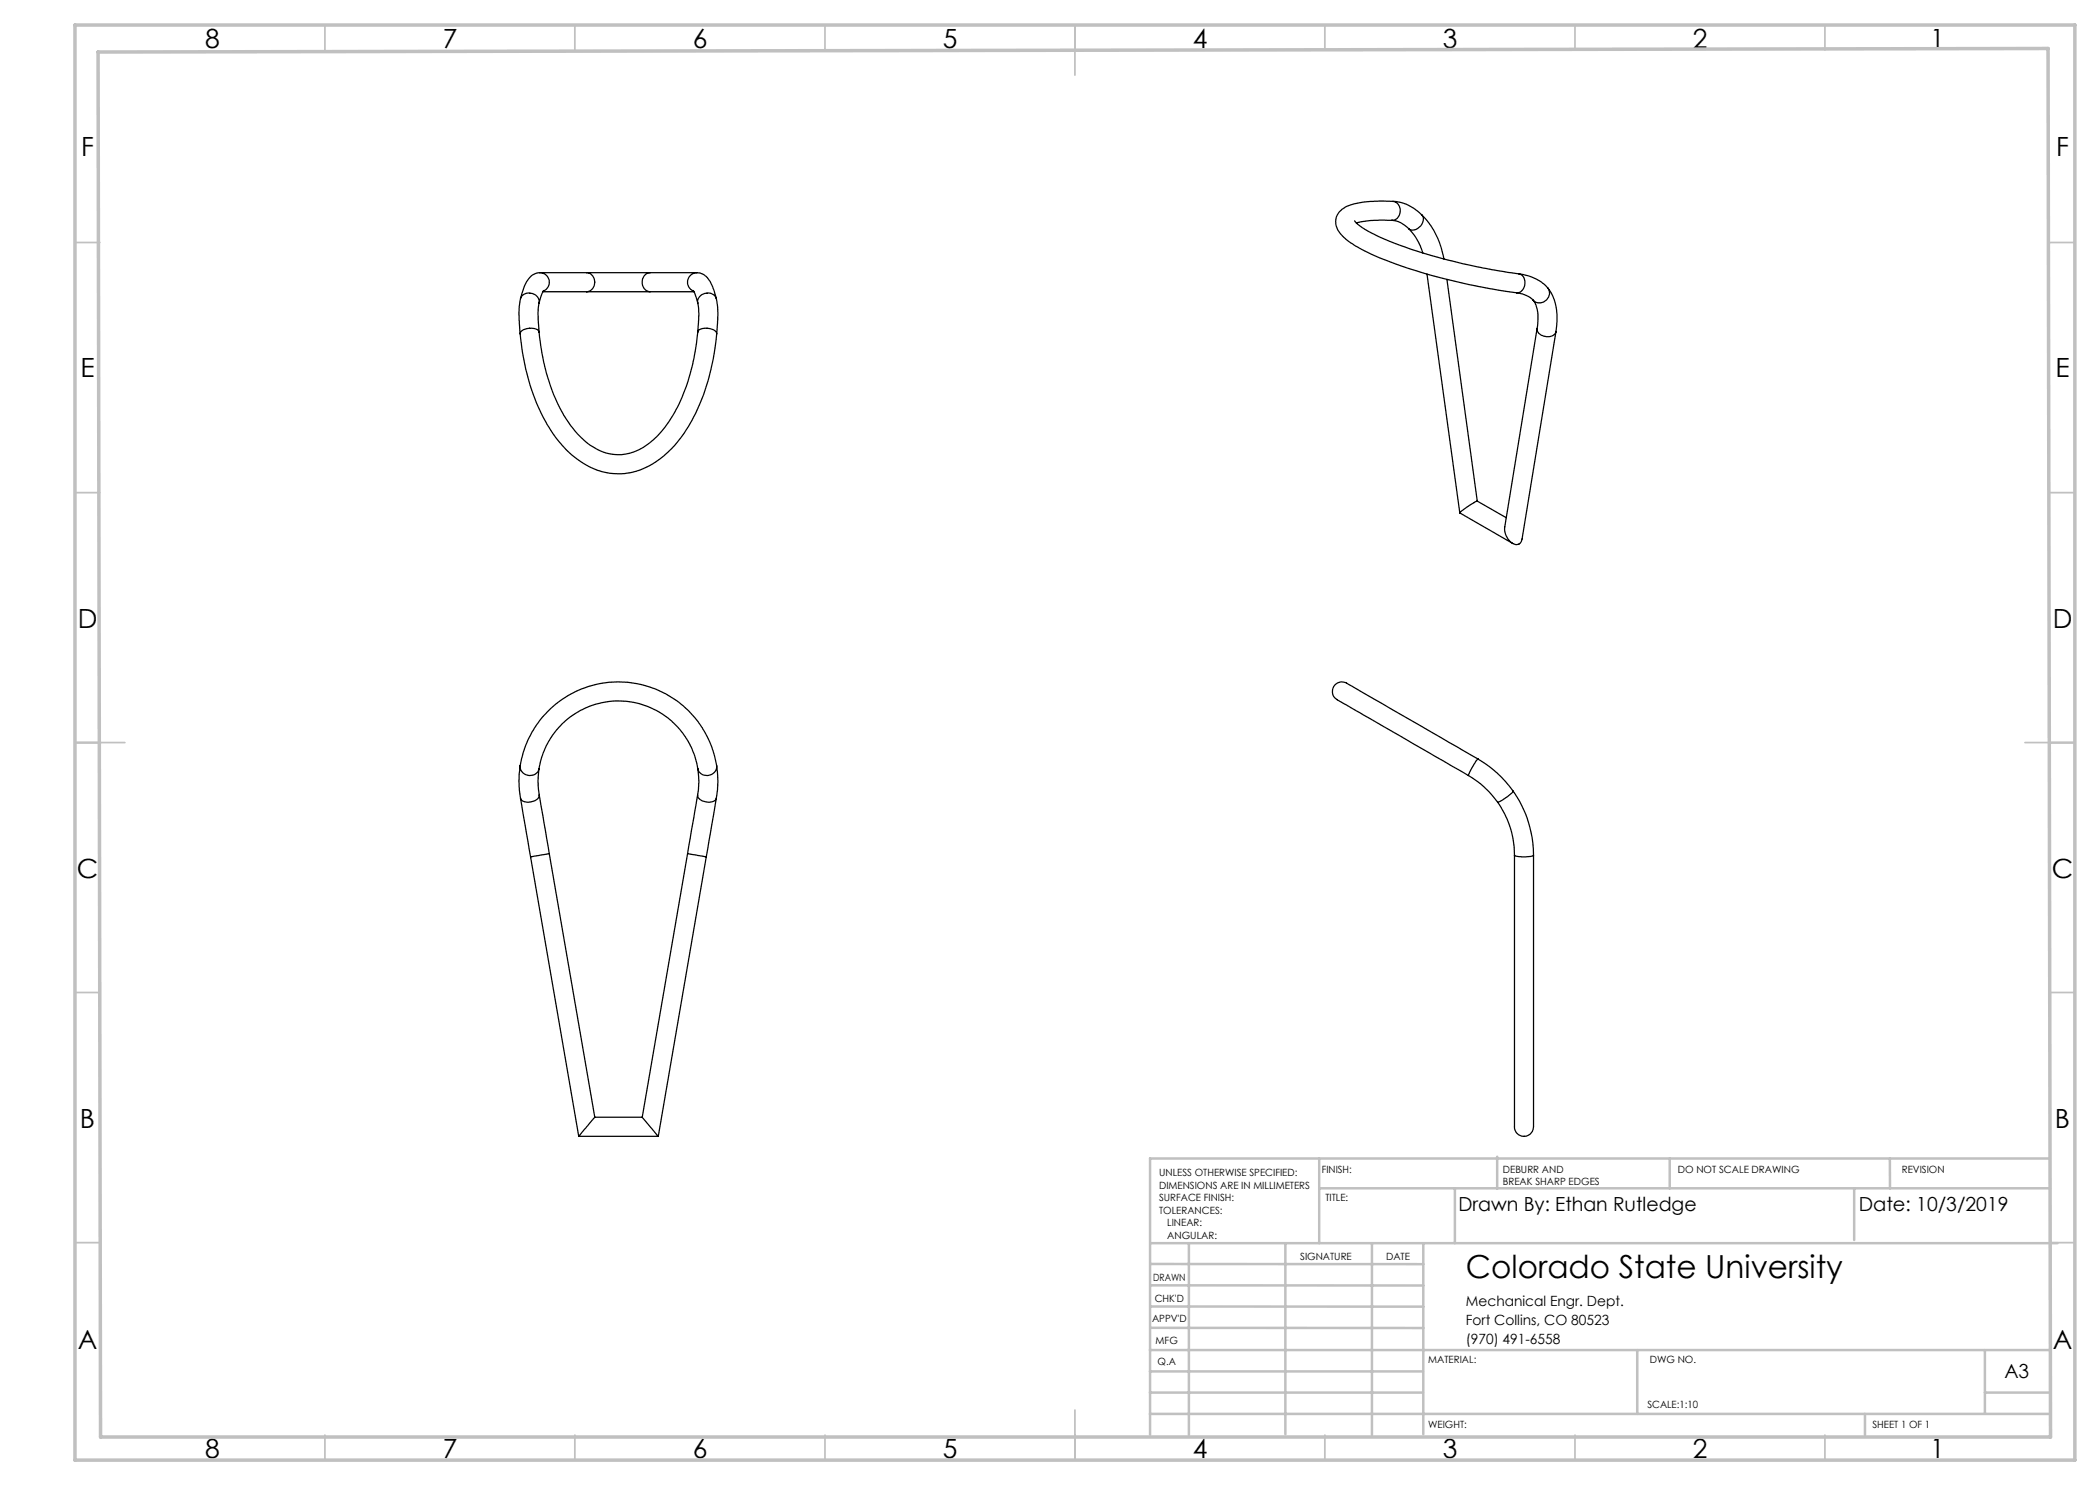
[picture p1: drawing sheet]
<svg xmlns="http://www.w3.org/2000/svg" width="420mm" height="297mm" viewBox="0 0 420 297" stroke-linecap="round" stroke-linejoin="round" font-family="sans-serif">
<g fill="none" stroke="#c0c0c0" stroke-width=".35">
<path d="M65 5v5M115 5v5M165 5v5M215 5v10M265 5v5M315 5v5M365 5v5M15 48.5h5M410 48.5h5M15 98.5h5M410 98.5h5M15 148.5h10"/>
<path d="M405 148.5h10M15 198.5h5M410 198.5h5M15 248.5h5M410 248.5h5M65 287v5M115 287v5M165 287v5M215 282v10M265 287v5M315 287v5M365 287v5"/>
</g>
<g fill="none" stroke="#c0c0c0" stroke-width=".5">
<path d="M263.8 231.7v16.9M263.8 237.7h146.2M291 237.7v10.9M299.4 231.3v6.4M333.9 231.7v6M370.8 237.7v10.3M378 231.7v6M410 231.7h-180v55.2M230.1 248.6h181.4M230.1 257.1h54.6M230.1 252.8h54.6M237.8 248.8v38.2"/>
<path d="M257.1 248.6v38.2M274.4 248.8v38.2M284.7 248.6v38.2M230 278.5h54.6M230 274.3h54.6M230 270h180M230 265.6h54.7M230.1 261.3h54.6M327.4 270v12.8M397 278.5h13M397 270v12.8M230 282.8h180"/>
<path d="M373 282.8v4.2"/>
</g>
<path d="M15 5h400v287h-400zM19.6 10.4l390-.7 .5 277.7h-390z" fill="none" stroke="#c0c0c0" stroke-width=".7"/>
<g fill="none" stroke="#000" stroke-width=".25">
<path d="M104.1 59.7a25.4 25.4 0 0 0-.1 7.1M104.1 59.7a1.95 1.95 0 0 1 2.2-1 1.95 1.95 0 0 1 1.5 1.9M108 54.5a3.5 3.5 0 0 0-3.1 2.6l-.8 2.6M108 54.5a1.9 1.9 0 0 1 1.8 1.6 1.9 1.9 0 0 1-1.1 2.1M108 54.5h31.4M108.6 58.3h30.2M108.7 58.1l-.9 2.5M117.3 54.5a1.93 1.93 0 0 1 1.7 1.9 1.93 1.93 0 0 1-1.7 1.9M130 54.5a1.94 1.94 0 0 0-1.6 1.9 1.94 1.94 0 0 0 1.6 1.9M138.6 58.1l1 2.5M139.4 54.5a3.5 3.5 0 0 1 3 2.5l.9 2.7M139.4 54.5a1.9 1.9 0 0 0-1.9 1.6 1.9 1.9 0 0 0 1.2 2.1"/>
<path d="M143.3 59.7a25.4 25.4 0 0 1 0 7.1M143.3 59.7a1.95 1.95 0 0 0-2.2-1 1.95 1.95 0 0 0-1.5 1.9M270.9 44.2a11.7 11.7 0 0 0 4.5 3 109 109 0 0 0 26.3 7.3l2.1 .3M278.4 44.1h-4.2l-2.9 .5M278.4 44.1a5.2 5.2 0 0 1 3.3 1.6M278.6 40.3l-3.3-.1a14.7 14.7 0 0 0-6.4 1.4 3.3 3.3 0 0 0-.5 5.5 21 21 0 0 0 6.6 4 119.8 119.8 0 0 0 28.3 7.5M278.6 40.3a8.2 8.2 0 0 1 5.7 2.7M278.6 40.3a1.92 1.92 0 0 1 1.4 1.9 1.92 1.92 0 0 1-1.6 1.9M281.7 45.7a11.6 11.6 0 0 1 2.9 4.9M284.3 43a15.6 15.6 0 0 1 4.5 8.8M284.3 43a2.03 2.03 0 0 1-1.3 3h-.7l-.6-.3M285.4 54.8l6.6 47.8"/>
<path d="M289.4 55.9l6.1 44.3M303.3 58.6a5.4 5.4 0 0 1 3.3 1.4M303.8 54.8a8.8 8.8 0 0 1 5.8 2.8M303.8 54.8a2.05 2.05 0 0 1 .4 3.5l-.9 .3M309.6 57.6a11.2 11.2 0 0 1 1.6 8.8M309.6 57.6a1.92 1.92 0 0 1-.4 2.5 1.92 1.92 0 0 1-2.6-.1M104 66.8a41.7 41.7 0 0 0 7.2 20.7 16.7 16.7 0 0 0 9.5 6.9 13.5 13.5 0 0 0 12.8-3.9 32.2 32.2 0 0 0 8.6-16.3l.7-3.3 .5-4.1M107.8 66.4a39.1 39.1 0 0 0 6.3 18.7 12.9 12.9 0 0 0 8.9 5.8 10.5 10.5 0 0 0 8.4-3.6 32.2 32.2 0 0 0 7.6-17l.6-3.9M107.8 60.6l-.2 2 .2 3.8M107.8 66.4a1.57 1.57 0 0 0-1.9-.8 1.69 1.69 0 0 0-1.9 1.2M139.6 60.6l.2 2-.2 3.8M139.6 66.4a1.57 1.57 0 0 1 1.8-.8 1.69 1.69 0 0 1 1.9 1.2"/>
<path d="M306.6 60a6.8 6.8 0 0 1 .9 5.2l-.1 .6M307.4 65.8l-6.4 39.6a3.3 3.3 0 0 0 2.3 3.5 1.13 1.13 0 0 0 1.1-1.1l6.8-41.4M307.4 65.8a1.59 1.59 0 0 0 1.6 1.5 1.66 1.66 0 0 0 2.2-.9M292 102.6l10.5 6.1M295.5 100.2l-2.3 1.3-1.2 1.1M295.5 100.2l5.7 3.3M104 153.1a19.9 19.9 0 0 1 19.7-16.7 19.9 19.9 0 0 1 19.6 16.7M104 153.1v.6a21.2 21.2 0 0 0 .1 5.9M104 153.1a1.93 1.93 0 0 0 1.7 2 1.93 1.93 0 0 0 2.1-1.4M104.1 159.6l2 11.8M107.8 153.7a16.1 16.1 0 0 1 15.9-13.5 16.1 16.1 0 0 1 15.9 13.5M107.8 153.7a15.1 15.1 0 0 0 0 5.3"/>
<path d="M107.8 159l2.1 11.7M107.8 159a1.56 1.56 0 0 1-1.6 1.4 1.67 1.67 0 0 1-2.1-.8M139.5 159l-2 11.7M139.5 159a1.72 1.72 0 0 0 1.9 1.4 1.58 1.58 0 0 0 1.9-.8M139.6 153.7a15 15 0 0 1-.1 5.3M143.3 159.6l-2 11.8M143.3 153.1a18.7 18.7 0 0 1 0 6.5M143.3 153.1a1.93 1.93 0 0 1-1.6 2 1.93 1.93 0 0 1-2.1-1.4M293.7 155.1l2.4 1.7a19.7 19.7 0 0 1 3.4 3.6M295.6 151.8a22.8 22.8 0 0 1 7 6.4M295.6 151.8l-25.5-14.7a2.15 2.15 0 0 0-3.5 .4 2.1 2.1 0 0 0 1.4 2.8l25.7 14.8M295.6 151.8l-1.2 1.7-.7 1.6"/>
<path d="M302.6 158.2a22.5 22.5 0 0 1 4.1 12.9M302.6 158.2a7.1 7.1 0 0 1-3.1 2.2M106.1 171.4l9.6 55.9M109.9 170.7l-3.8 .7M109.9 170.7l9.1 52.7M137.5 170.7l3.8 .7M137.5 170.7l-9.1 52.7M141.3 171.4l-9.6 55.9M299.5 160.4a18.3 18.3 0 0 1 3.4 10.7M302.9 171.1v54.3a1.91 1.91 0 0 0 1.9 1.9 1.91 1.91 0 0 0 1.9-1.9v-54.3M302.9 171.1a5.8 5.8 0 0 0 3.8 0M115.7 227.3h16"/>
<path d="M119 223.4l-3.3 3.9M119 223.4h9.4M128.4 223.4l3.3 3.9"/>
</g>
<text font-size="6.3" x="293.2" y="255.5">Colorado State University</text>
<g font-size="5.3">
<text x="41" y="9.5">8</text>
<text x="88.5" y="9.5">7</text>
<text x="138.5" y="9.5">6</text>
<text x="188.5" y="9.5">5</text>
<text x="238.5" y="9.5">4</text>
<text x="288.5" y="9.5">3</text>
<text x="338.5" y="9.5">2</text>
<text x="386" y="9.5">1</text>
<text x="16.2" y="31.2">F</text>
<text x="411.2" y="31.2">F</text>
<text x="16.1" y="75.5">E</text>
<text x="411.1" y="75.5">E</text>
<text x="15.5" y="125.5">D</text>
<text x="410.5" y="125.5">D</text>
<text x="15.4" y="175.5">C</text>
<text x="410.4" y="175.5">C</text>
<text x="16" y="225.5">B</text>
<text x="411" y="225.5">B</text>
<text x="15.5" y="269.7">A</text>
<text x="410.5" y="269.7">A</text>
<text x="41" y="291.5">8</text>
<text x="88.5" y="291.5">7</text>
<text x="138.5" y="291.5">6</text>
<text x="188.5" y="291.5">5</text>
<text x="238.5" y="291.5">4</text>
<text x="288.5" y="291.5">3</text>
<text x="338.5" y="291.5">2</text>
<text x="386" y="291.5">1</text>
</g>
<g font-size="3.9">
<text x="291.7" y="242.2">Drawn By: Ethan Rutledge</text>
<text x="371.7" y="242.2">Date: 10/3/2019</text>
<text x="400.9" y="275.5">A3</text>
</g>
<g font-size="2.8">
<text x="293.2" y="261.1">Mechanical Engr. Dept.</text>
<text x="293.2" y="264.9">Fort Collins, CO 80523</text>
<text x="293.2" y="268.7">(970) 491-6558</text>
</g>
<g font-size="2">
<text x="231.8" y="235.2">UNLESS OTHERWISE SPECIFIED:</text>
<text x="231.8" y="237.7">DIMENSIONS ARE IN MILLIMETERS</text>
<text x="264.4" y="234.6">FINISH:</text>
<text x="300.6" y="234.6">DEBURR AND</text>
<text x="300.6" y="237.1">BREAK SHARP EDGES</text>
<text x="335.6" y="234.6">DO NOT SCALE DRAWING</text>
<text x="380.4" y="234.6">REVISION</text>
<text x="231.8" y="240.2">SURFACE FINISH:</text>
<text x="231.8" y="242.7">TOLERANCES:</text>
<text x="233.4" y="245.2">LINEAR:</text>
<text x="265.1" y="240.2">TITLE:</text>
<text x="233.5" y="247.7">ANGULAR:</text>
<text x="260" y="251.9">SIGNATURE</text>
<text x="277.2" y="251.9">DATE</text>
<text x="230.6" y="256.1">DRAWN</text>
<text x="230.9" y="260.3">CHK'D</text>
<text x="230.4" y="264.4">APPV'D</text>
<text x="231.1" y="268.8">MFG</text>
<text x="231.5" y="273">Q.A</text>
<text x="285.6" y="272.5">MATERIAL:</text>
<text x="330" y="272.5">DWG NO.</text>
<text x="329.5" y="281.7">SCALE:1:10</text>
<text x="285.6" y="285.5">WEIGHT:</text>
<text x="374.5" y="285.6">SHEET 1 OF 1</text>
</g>
</svg>
